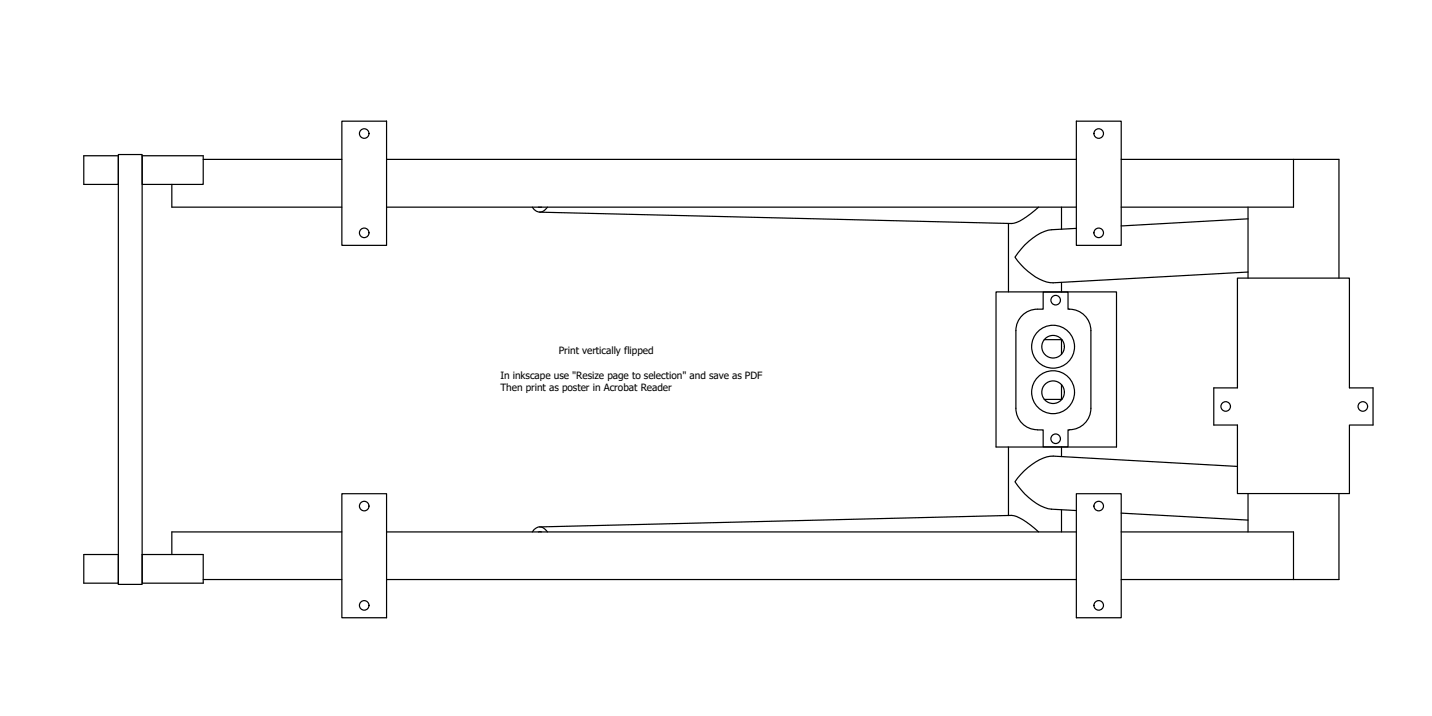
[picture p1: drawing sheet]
<svg xmlns="http://www.w3.org/2000/svg" width="600mm" height="300mm" viewBox="0 0 600 300" stroke-linecap="round" stroke-linejoin="round" font-family="sans-serif">
<!-- layer: Visible (ANSI) -->
<g fill="none" stroke="#000" stroke-width=".51">
<path d="M143.3 50.8h18.7v52h-18.7zM451 50.8h18.8v52h-18.8zM35.1 65.2h14.5v12h-14.5zM49.6 64.7h10v180h-10zM59.6 65.2h25.6v12h-25.6zM72 77.2v9.6h71.3M85.2 66.8h58.1M162 66.8h289M469.8 66.8h72.2M162 86.8h289M223.1 86.8a3.5 3.5 0 0 0 3.2 2 3.5 3.5 0 0 0 3.1-2M225.6 86.8h1.3"/>
<path d="M422.6 93.6v28.7M435.2 86.8a23.5 23.5 0 0 1-11.3 6.8l-197.8-4.7M444.8 86.8v9.2M451 95.6l-10.4 .6a24.5 24.5 0 0 0-15.3 11.5 25.3 25.3 0 0 0 14.8 10.7l82.9-4.5M469.8 86.8h72.2v-20h19.1v49.7M523 86.8v29.7M523 91.6l-53.2 3M444.8 118.3v4M518.5 116.5h47v45.9h9.9v15.6h-9.9v28.7h-47v-28.7h-9.9v-15.6h9.9zM417.4 122.3h50.5v64.9h-50.5zM434.7 129.5a9 9 0 0 0-9 9v32.5a9 9 0 0 0 9 9M434.7 129.5h2.4v-7.2h10.4v7.2a9 9 0 0 1 9.6 8.9v32.6a9 9 0 0 1-8.9 9"/>
<path d="M437.6 142.3h7.4M444.8 142.3v6.1M437.6 167.3h7.4M444.8 161.1v6.2M422.6 187.2v28.7M434.7 180h2.4v7.1h10.4v-7.1h.7M444.8 187.2v4M518.5 195.3l-77.2-4.3a19.8 19.8 0 0 0-13.5 7.6l-2.5 3.2a24.5 24.5 0 0 0 15.3 11.4l10.4 .6M143.3 206.8h18.7v51.9h-18.7zM444.8 213.5v9.3M451 206.8h18.8v51.9h-18.8zM469.8 214.9l53.2 2.9"/>
<path d="M523 206.7v16.1M561.1 206.7v36h-91.3M35.1 232.2h14.5v12h-14.5zM59.6 232.2h25.6v12h-25.6zM143.3 222.8h-71.3v9.4M162 222.8h289M223.1 222.8a3.4 3.4 0 0 1 3.2-2.2 3.4 3.4 0 0 1 3.1 2.2M225.6 222.8h1.3M226.1 220.7l197.8-4.8a23.1 23.1 0 0 1 11.3 6.9M469.8 222.8h72.2v19.9M85.2 242.7h58.1M162 242.7h289"/>
<circle cx="152.6" cy="55.9" r="2"/>
<circle cx="460.4" cy="55.9" r="2"/>
<circle cx="152.6" cy="97.5" r="2"/>
<circle cx="460.4" cy="97.5" r="2"/>
<circle cx="442.4" cy="125.7" r="2"/>
<circle cx="441.3" cy="145.2" r="9"/>
<circle cx="441.3" cy="145.2" r="4.7"/>
<circle cx="441.3" cy="164.3" r="9"/>
<circle cx="441.3" cy="164.3" r="4.7"/>
<circle cx="513.6" cy="170.2" r="2"/>
<circle cx="571.1" cy="170.2" r="2"/>
<circle cx="442.4" cy="183.8" r="2"/>
<circle cx="152.6" cy="211.9" r="2"/>
<circle cx="460.4" cy="211.9" r="2"/>
<circle cx="152.6" cy="253.5" r="2"/>
<circle cx="460.4" cy="253.5" r="2"/>
</g>
<g font-size="4.2">
<text x="234.1" y="148.4">Print vertically flipped</text>
<text x="209.7" y="158.9">In inkscape use &quot;Resize page to selection&quot; and save as PDF</text>
<text x="209.7" y="163.9">Then print as poster in Acrobat Reader</text>
</g>
</svg>
